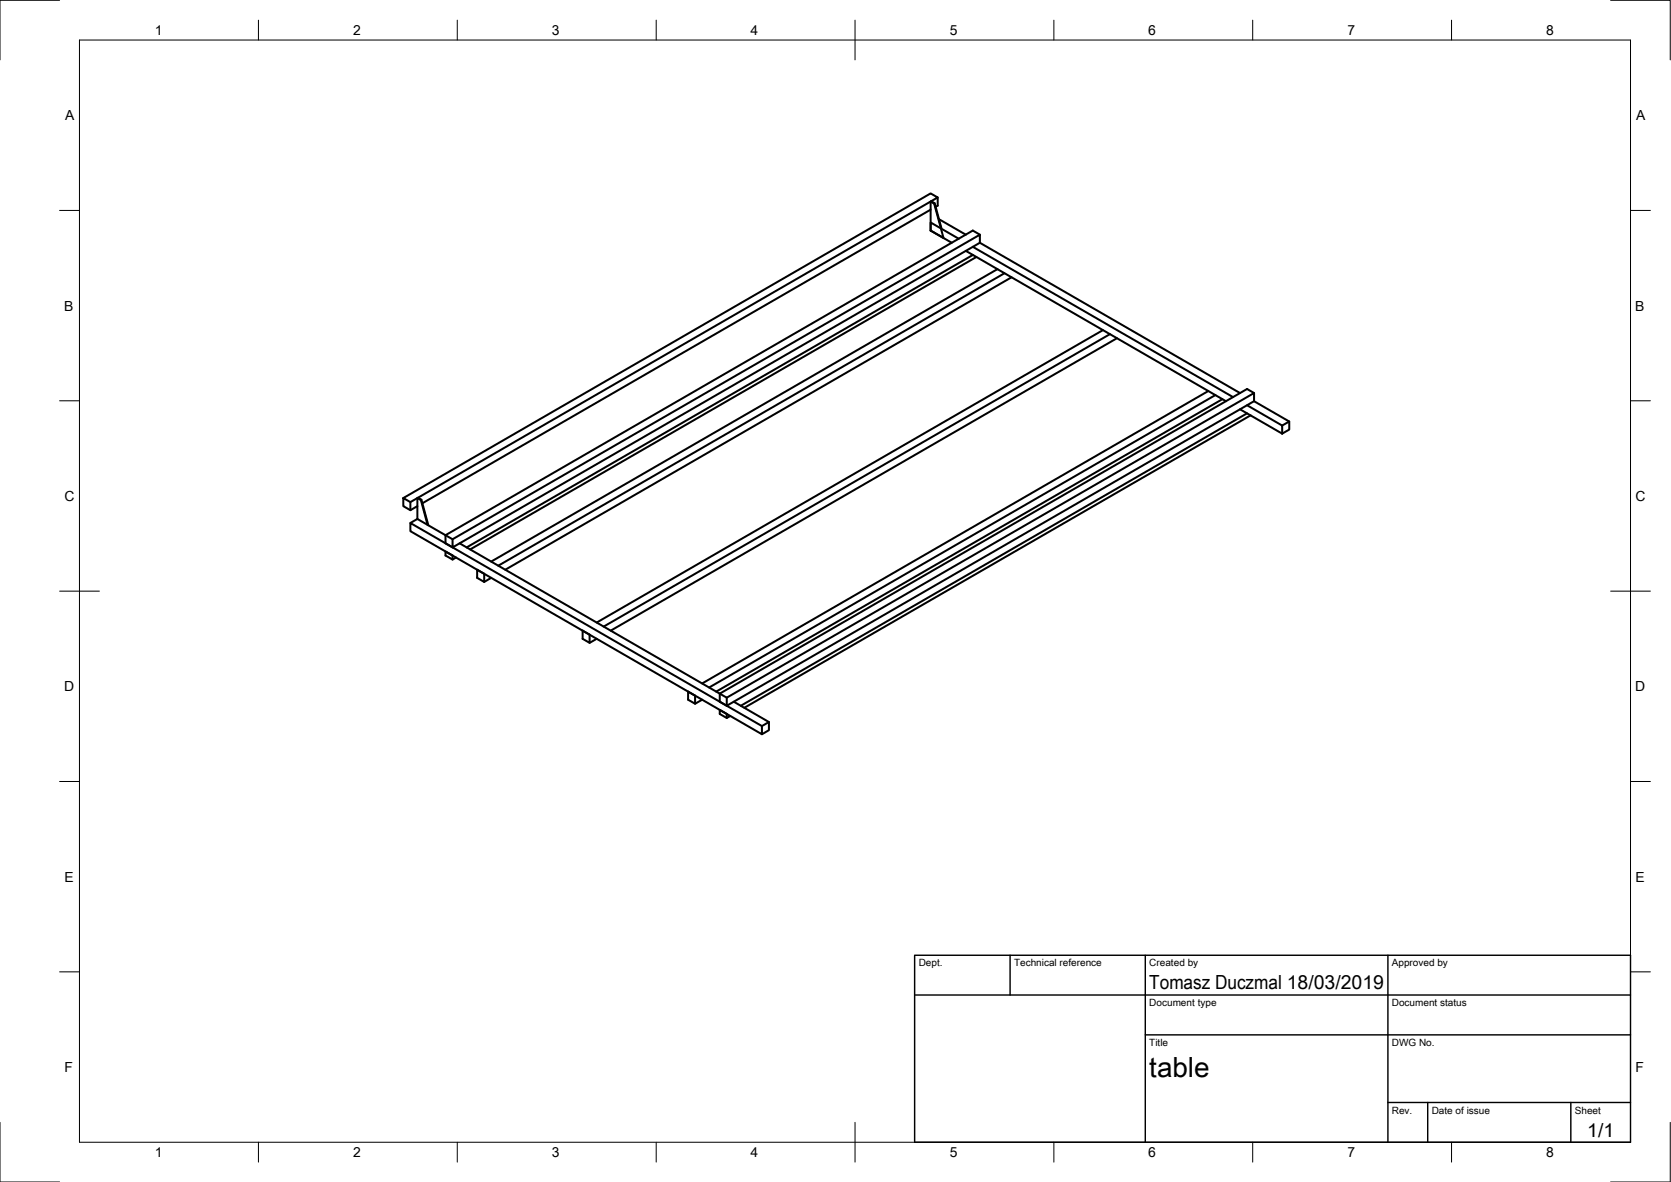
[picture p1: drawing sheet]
<svg xmlns="http://www.w3.org/2000/svg" width="420mm" height="297mm" viewBox="0 0 420 297" stroke-linecap="round" stroke-linejoin="round" font-family="sans-serif">
<!-- layer: Visible -->
<g fill="none" stroke="#000" stroke-width=".51">
<path d="M234 50.7l.9 .5 .1-.1 1.7 6.2M234 57.9v-2l7.1 4.1M234 52.7l-127.8 73.8M234 57.9l5.3 3.1M234.9 51.2l2.3 8.6-3.2-1.9M235 51.1l-.9-.5-.1 .1v7.2M235.8 49.6v2.1l-.5 .3M236.1 55.1l6.7 3.9M246.4 59l-1.8-1.1-132.6 76.6v2l1.8 1.1M242.8 63l65.5 37.8M244.6 64.1l-127.3 73.5M244.6 62l65.4 37.8"/>
<path d="M245.5 64.6l-127.3 73.5M246.4 61v-2l-132.6 76.5-8.9-5.1M246.4 61l-132.6 76.6v-2.1M246.4 61l65.4 37.8M250.8 67.6l-127.3 73.5M252.6 68.7l-127.3 73.5M254.3 69.7l-127.3 73.5M277.3 83l-127.3 73.4M279.1 84l-127.3 73.5M280.9 85l-127.3 73.5M303.8 98.3l-127.2 73.5M305.6 99.3l-127.3 73.5"/>
<path d="M315.3 98.8l-1.7-1-132.6 76.5v2l1.7 1.1M307.4 100.3l-127.3 73.5M311.8 102.9l10.6 6.1M313.6 101.8l8.8 5.1v2.1M313.6 103.9l-127.3 73.5M314.5 104.4l-127.3 73.5M315.3 100.8v-2l-132.6 76.5-67.2-38.8M315.3 100.8l-132.6 76.6v-2.1M315.3 100.8l8.9 5.1v2.1l-1.8 1M324.2 105.9l-1.8 1M101.4 125.2l1.8 1 132.6-76.6-1.8-1-132.6 76.6v2l1.8 1 1.7-1M103.2 126.2v2"/>
<path d="M104.9 125.2l.9 .5 .2-.1 1.7 6.4M104.9 130.4l-1.7 1M105.8 125.7l1.7 6.2M106 125.6l-.9-.5-.2 .1v5.2M114.7 140.1l-.9 .5-1.8-1v-1l1.8 1v1M120 143.2l1.8 1v2l-1.8-1zM123.5 145.2l-1.7 1M146.5 158.5l1.8 1v2.1l-1.8-1.1zM150 160.5l-1.7 1.1M173 173.8l1.8 1v2.1l-1.8-1.1zM176.6 175.8l-1.8 1.1M183.6 179.9l-.9 .5-1.7-1v-1l1.7 1v1"/>
<path d="M184.5 176.3l8.8 5.1v2.1l-1.7 1-88.4-51v-2.1l88.4 51.1v2M193.3 181.4l-1.7 1.1"/>
</g>
<!-- layer: Border -->
<g fill="none" stroke="#000" stroke-width=".25">
<path d="M15 .1h-15v15M20 10.1h390v276.9h-390zM65 5.1v5M115 5.1v5M165 5.1v5M215 5.1v10M265 5.1v5M315 5.1v5M365 5.1v5M405 .1h15v15M15 52.9h5M410 52.9h5"/>
<path d="M15 100.7h5M410 100.7h5M15 148.6h10M405 148.6h10M15 196.4h5M410 196.4h5M15 244.2h5M410 244.2h5M0 282.1v14.9h15M65 287v5M115 287v5M165 287v5"/>
<path d="M215 282.1v9.9M265 287v5M315 287v5M365 287v5M420 282.1v14.9h-15"/>
</g>
<!-- layer: TitleBlock -->
<path d="M230 240.1h180v46.9h-180zM230 250h180M254 240.1v9.9M288 240.1v46.9M349 240.1v46.9M288 260.1h122M349 277.1h61M359 277.1v9.9M395 277.1v9.9" fill="none" stroke="#000" stroke-width=".36"/>
<text font-size="7" x="289" y="270.6">table</text>
<g font-size="4.9">
<text x="289" y="248.5">Tomasz Duczmal 18/03/2019</text>
<text x="399.1" y="285.7">1/1</text>
</g>
<g font-size="3.5">
<text x="39" y="8.8">1</text>
<text x="88.8" y="8.8">2</text>
<text x="138.8" y="8.8">3</text>
<text x="188.7" y="8.8">4</text>
<text x="238.8" y="8.8">5</text>
<text x="288.7" y="8.8">6</text>
<text x="338.8" y="8.8">7</text>
<text x="388.8" y="8.8">8</text>
<text x="16.4" y="30.2">A</text>
<text x="411.4" y="30.2">A</text>
<text x="16.2" y="78">B</text>
<text x="411.2" y="78">B</text>
<text x="16.2" y="125.9">C</text>
<text x="411.2" y="125.9">C</text>
<text x="16.2" y="173.7">D</text>
<text x="411.2" y="173.7">D</text>
<text x="16.2" y="221.6">E</text>
<text x="411.2" y="221.6">E</text>
<text x="16.2" y="269.4">F</text>
<text x="411.2" y="269.4">F</text>
<text x="39" y="290.8">1</text>
<text x="88.8" y="290.8">2</text>
<text x="138.8" y="290.8">3</text>
<text x="188.7" y="290.8">4</text>
<text x="238.8" y="290.8">5</text>
<text x="288.7" y="290.8">6</text>
<text x="338.8" y="290.8">7</text>
<text x="388.8" y="290.8">8</text>
</g>
<g font-size="2.5">
<text x="231" y="242.9">Dept.</text>
<text x="255" y="242.9">Technical reference</text>
<text x="289" y="242.9">Created by</text>
<text x="350" y="242.9">Approved by</text>
<text x="289" y="252.8">Document type</text>
<text x="350" y="252.8">Document status</text>
<text x="289" y="262.9">Title</text>
<text x="350" y="262.9">DWG No.</text>
<text x="350" y="279.9">Rev.</text>
<text x="360" y="279.9">Date of issue</text>
<text x="396" y="279.9">Sheet</text>
</g>
</svg>
